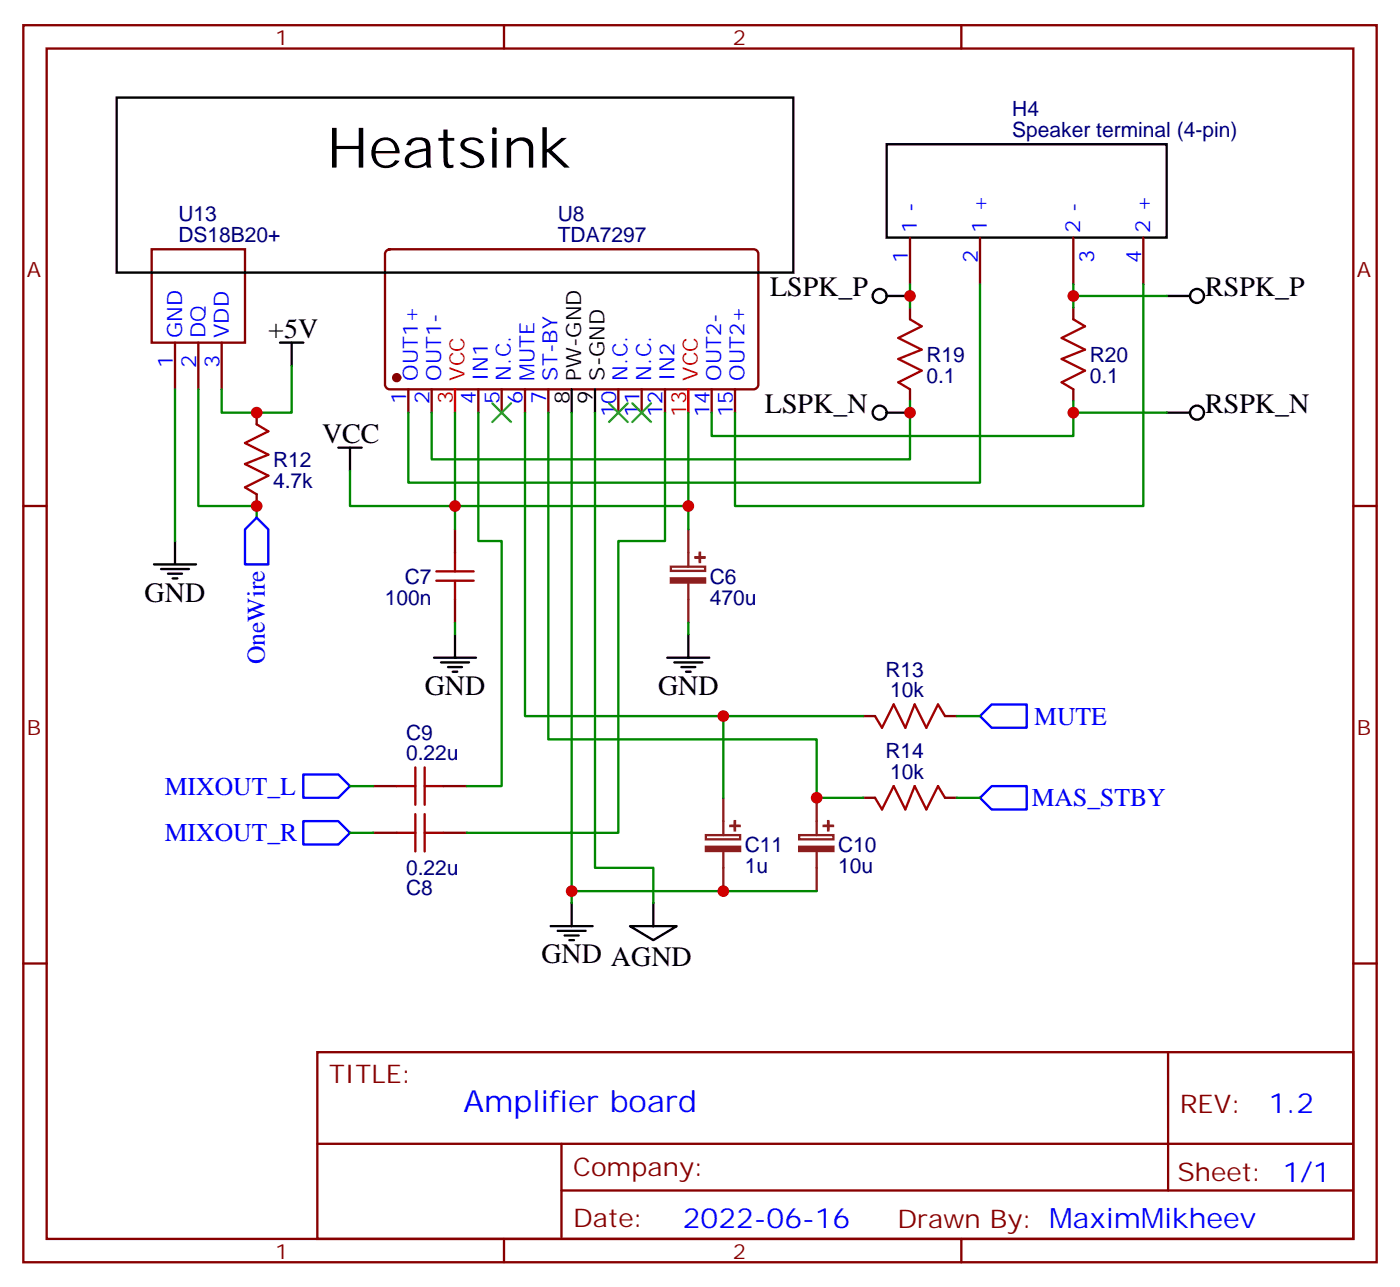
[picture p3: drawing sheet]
<svg xmlns="http://www.w3.org/2000/svg" width="212mm" height="195mm" viewBox="0 0 212 195" stroke-linecap="round" stroke-linejoin="round" font-family="sans-serif">
<g fill="none" stroke="#870000" stroke-width=".35">
<path d="M3.5 3.8h204.6v187h-204.6zM7.1 7.3h197.5v180h-197.5zM76.2 3.8v3.5M145.3 3.8v3.5M22.9 37.7h14.1v14.1h-14.1zM58.4 37.9l.5-.2h55a.71 .71 0 0 1 .8 .7v19.7a.76 .76 0 0 1-.8 .7h-55a.76 .76 0 0 1-.7-.7v-19.7zM137.6 35.9v7.1M148.2 35.9v7.1M162.3 35.9v7.1M172.9 35.9v7.1M26.5 51.8v7M30 51.8v7"/>
<path d="M33.5 51.8v7M61.7 58.8v3.6M65.3 58.8v3.6M72.3 58.8v3.6M75.8 58.8v3.6M79.4 58.8v3.6M82.9 58.8v3.6M93.5 58.8v3.6M97 58.8v3.6M100.5 58.8v3.6M107.6 58.8v3.6M111.1 58.8v3.6"/>
<path d="M137.6 46.5v1.8M137.6 58.8v1.8M162.3 46.5v1.8M162.3 58.8v1.8M3.5 76.5h3.6M38.8 62.4v1.7M38.8 74.7v1.8M204.6 76.5h3.5M68.8 80v3.5M68.8 90.6v3.5M56.4 118.8h3.6M67 118.8h3.6"/>
<path d="M130.5 108.2h1.8M142.9 108.2h1.7M56.4 125.9h3.6M67 125.9h3.6M130.5 120.6h1.8M142.9 120.6h1.7M3.5 145.6h3.6M48 159h156.6v28.3h-156.6zM176.6 159.1v20.8M204.6 145.6h3.5M48 172.9h156.5M84.9 179.9h119.6"/>
<path d="M84.9 172.9v14.1M76.2 187.3v3.5M145.3 187.3v3.5"/>
</g>
<circle cx="60" cy="57.1" r=".53" fill="#870000" stroke="#870000" stroke-width=".35"/>
<path d="M68.8 58.8v3.6M104.1 58.8v3.6" fill="none" stroke="#f00" stroke-width=".35"/>
<g fill="none" stroke="#000" stroke-width=".35">
<path d="M17.6 14.7h102.3v26.5h-102.3zM134.1 21.8h42.3v14.1h-42.3zM42.3 51.8h3.6M44.1 51.8v3.5M86.4 58.8v3.6M90 58.8v3.6M134.1 44.7h3.5M176.4 44.7h3.5M51.2 67.7h3.5M52.9 67.7v3.5M134.1 62.4h3.5M176.4 62.4h3.5"/>
<path d="M23.3 85.3h6.3M24.3 86h4.3M25.4 86.7h2.1M26.1 87.4h.7M26.5 81.8v3.5M65.6 99.4h6.4M68.8 95.9v3.5M100.9 99.4h6.3M104.1 95.9v3.5M66.7 100.1h4.2M67.7 100.8h2.1M68.4 101.5h.7"/>
<path d="M102 100.1h4.2M103 100.8h2.1M103.7 101.5h.7M83.3 140h6.3M86.4 136.5v3.5M95.2 140h7.1l-3.5 2.1zM98.8 136.5v3.5M84.3 140.7h4.2M85.4 141.4h2.1M86.1 142.1h.7"/>
<circle cx="133" cy="44.7" r="1.06"/>
<circle cx="181" cy="44.7" r="1.06"/>
<circle cx="133" cy="62.4" r="1.06"/>
<circle cx="181" cy="62.4" r="1.06"/>
</g>
<g fill="none" stroke="#008700" stroke-width=".35">
<path d="M26.5 58.8v23M30 58.8v17.7h8.8v1.7M44.1 55.3v7.1h-10.6v-3.6M137.6 43v3.5M148.2 43v30h-86.5v-10.6M162.3 43v3.5M162.3 44.7h14.1M172.9 43v33.5h-61.8v-14.1M52.9 71.2v5.3h15.9v3.5M68.8 62.4v14.1h35.3M72.3 62.4v19.4h3.5v37h-5.2M79.4 62.4v45.8h30"/>
<path d="M82.9 62.4v49.4h40.6v8.8h7M86.4 62.4v74.1M90 62.4v68.8h8.8v5.3M100.5 62.4v19.4h-7v44.1h-22.9M104.1 62.4v17.6M137.6 60.6v8.8h-72.3v-7M162.3 60.6v5.3h-54.7v-3.5M162.3 62.4h14.1M68.8 94.1v1.8M104.1 94.1v1.8M52.9 118.8h3.5M130.5 108.2h-21.1v12.4"/>
<path d="M144.6 108.2h3.6M52.9 125.9h3.5M86.4 134.7h37.1M144.6 120.6h3.6"/>
</g>
<g fill="none" stroke="#a10000" stroke-width=".35">
<path d="M137.6 48.3l1.7 1-3.5 1.8 3.5 1.7-3.5 1.5 3.5 1.7-3.5 1.8 1.8 1M162.3 48.3l1.7 1-3.5 1.8 3.5 1.7-3.5 1.5 3.5 1.7-3.5 1.8 1.8 1M38.8 64.1l1.8 1.1-3.6 1.8 3.6 1.7-3.6 1.4 3.6 1.8-3.6 1.8 1.8 1M66 87.8h5.6M66 86.4h5.6M68.8 83.5v2.9M68.8 87.8v2.8M60 118.8h2.8M62.8 116v5.6M64.2 116v5.6M64.2 118.8h2.8M132.3 108.2l1 1.8 1.8-3.5 1.8 3.5 1.4-3.5 1.8 3.5 1.7-3.5 1.1 1.7"/>
<path d="M60 125.9h2.8M62.8 123v5.7M64.2 123v5.7M64.2 125.9h2.8M132.3 120.6l1 1.7 1.8-3.5 1.8 3.5 1.4-3.5 1.8 3.5 1.7-3.5 1.1 1.8"/>
</g>
<path d="M38.8 78.2l1.8 1.8v5.3h-3.6v-5.3zM45.9 117.1h5.3l1.7 1.7-1.7 1.8h-5.3zM149.9 106.5h5.3v3.5h-5.3l-1.7-1.8zM149.9 118.8h5.3v3.5h-5.3l-1.7-1.7zM45.9 124.1h5.3l1.7 1.8-1.7 1.7h-5.3z" fill="none" stroke="#00f" stroke-width=".35"/>
<path d="M101.4 85.7h5.2v.6h-5.2zM104.1 80v5.7M104.1 88.1v6M106.7 126.2h5.2v.7h-5.2zM109.4 120.6v5.6M109.4 128.7v6M120.8 126.2h5.2v.7h-5.2zM123.5 120.6v5.6M123.5 128.7v6" fill="none" stroke="#8c2424" stroke-width=".35"/>
<g fill="#8c2424" stroke="#8c2424" stroke-width=".35">
<path d="M101.4 87.4h5.2v.7h-5.2z"/>
<path d="M105.1 84.2l1.4 .1z"/>
<path d="M105.8 83.5v1.4z"/>
<path d="M120.8 128h5.2v.6h-5.2z"/>
<path d="M124.5 124.8h1.4z"/>
<path d="M125.2 124.1v1.4z"/>
<path d="M106.7 128h5.2v.6h-5.2z"/>
<path d="M110.4 124.8h1.4z"/>
<path d="M111.1 124.1v1.4z"/>
</g>
<path d="M74.4 61l2.9 2.8M77.3 61l-2.9 2.8M92.1 61l2.8 2.8M94.9 61l-2.8 2.8M95.6 61l2.8 2.8M98.4 61l-2.8 2.8" fill="none" stroke="#3c3" stroke-width=".35"/>
<g fill="#c00">
<circle cx="38.8" cy="62.4" r=".88"/>
<circle cx="38.8" cy="76.5" r=".88"/>
<circle cx="104.1" cy="76.5" r=".88"/>
<circle cx="68.8" cy="76.5" r=".88"/>
<circle cx="86.4" cy="134.7" r=".88"/>
<circle cx="109.4" cy="134.7" r=".88"/>
<circle cx="109.4" cy="108.2" r=".88"/>
<circle cx="123.5" cy="120.6" r=".88"/>
<circle cx="137.6" cy="44.7" r=".88"/>
<circle cx="162.3" cy="44.7" r=".88"/>
<circle cx="162.3" cy="62.4" r=".88"/>
<circle cx="137.6" cy="62.4" r=".88"/>
</g>
<text font-size="8.5" x="49.4" y="25.3">Heatsink</text>
<text font-size="4.6" fill="#00f" x="70.1" y="168.1">Amplifier board</text>
<g font-size="4.2">
<text x="116.4" y="44.7">LSPK_P</text>
<text x="182.2" y="44.7">RSPK_P</text>
<text x="40.6" y="51.1">+5V</text>
<text x="115.7" y="62.4">LSPK_N</text>
<text x="182.2" y="62.4">RSPK_N</text>
<text x="48.7" y="67">VCC</text>
<text x="21.9" y="90.9">GND</text>
<text x="64.2" y="105.1">GND</text>
<text x="99.5" y="105.1">GND</text>
<text x="81.8" y="145.6">GND AGND</text>
</g>
<g font-size="4.2" fill="#00f">
<text x="191.8" y="168.3">1.2</text>
<text x="103.2" y="185.7">2022-06-16</text>
</g>
<g font-size="3.9" fill="#00f">
<text x="40" y="100.4" transform="rotate(-90 40 100.4)">OneWire</text>
<text x="156.4" y="109.5">MUTE</text>
<text x="24.9" y="120.1">MIXOUT_L</text>
<text x="156" y="121.9">MAS_STBY</text>
<text x="24.9" y="127.2">MIXOUT_R</text>
</g>
<g font-size="3.9" fill="#800">
<text x="49.7" y="163.6">TITLE:</text>
<text x="178.4" y="168.3">REV:</text>
<text x="86.6" y="177.8">Company:</text>
<text x="178" y="178.4">Sheet: 1/1</text>
<text x="86.6" y="185.5">Date:</text>
<text x="135.7" y="185.6">Drawn By: MaximMikheev</text>
</g>
<g font-size="3.2" fill="#800">
<text x="41.6" y="6.8">1</text>
<text x="110.8" y="6.8">2</text>
<text x="4.1" y="41.9">A</text>
<text x="205.1" y="41.9">A</text>
<text x="4.1" y="111.1">B</text>
<text x="205.1" y="111.1">B</text>
<text x="41.6" y="190.3">1</text>
<text x="110.8" y="190.3">2</text>
</g>
<g font-size="3.2" fill="#000080">
<text x="153" y="17.5">H4</text>
<text x="153" y="20.7">Speaker terminal (4-pin)</text>
<text x="27" y="33.4">U13</text>
<text x="84.3" y="33.4">U8</text>
<text x="27" y="36.6">DS18B20+</text>
<text x="84.3" y="36.6">TDA7297</text>
<text x="140.1" y="57.9">0.1</text>
<text x="140.1" y="54.7">R19</text>
<text x="164.7" y="57.9">0.1</text>
<text x="164.7" y="54.7">R20</text>
<text x="41.3" y="70.6">R12</text>
<text x="41.3" y="73.7">4.7k</text>
<text x="61.2" y="88.2">C7</text>
<text x="107.3" y="88.2">C6</text>
<text x="58.2" y="91.4">100n</text>
<text x="107.3" y="91.4">470u</text>
<text x="133.9" y="102.3">R13</text>
<text x="134.6" y="105.4">10k</text>
<text x="61.4" y="111.8">C9</text>
<text x="61.4" y="114.9">0.22u</text>
<text x="133.9" y="114.6">R14</text>
<text x="134.6" y="117.8">10k</text>
<text x="112.6" y="131.9">1u</text>
<text x="112.6" y="128.8">C11</text>
<text x="126.7" y="131.9">10u</text>
<text x="126.7" y="128.8">C10</text>
<text x="61.4" y="132.2">0.22u</text>
<text x="61.4" y="135.3">C8</text>
</g>
<g font-size="3.2" fill="#00f">
<text x="138.6" y="35.2" transform="rotate(-90 138.6 35.2)">1 -</text>
<text x="149.2" y="35.2" transform="rotate(-90 149.2 35.2)">1 +</text>
<text x="163.3" y="35.2" transform="rotate(-90 163.3 35.2)">2 -</text>
<text x="173.9" y="35.2" transform="rotate(-90 173.9 35.2)">2 +</text>
<text x="137.2" y="39.7" transform="rotate(-90 137.2 39.7)">1</text>
<text x="147.8" y="39.7" transform="rotate(-90 147.8 39.7)">2</text>
<text x="165.5" y="39.7" transform="rotate(-90 165.5 39.7)">3</text>
<text x="172.5" y="39.7" transform="rotate(-90 172.5 39.7)">4</text>
<text x="27.5" y="51.1" transform="rotate(-90 27.5 51.1)">GND</text>
<text x="31" y="51.1" transform="rotate(-90 31 51.1)">DQ</text>
<text x="34.6" y="51.1" transform="rotate(-90 34.6 51.1)">VDD</text>
<text x="26.1" y="55.6" transform="rotate(-90 26.1 55.6)">1</text>
<text x="29.6" y="55.6" transform="rotate(-90 29.6 55.6)">2</text>
<text x="33.2" y="55.6" transform="rotate(-90 33.2 55.6)">3</text>
<text x="63.1" y="57.5" transform="rotate(-90 63.1 57.5)">OUT1+</text>
<text x="66.7" y="57.5" transform="rotate(-90 66.7 57.5)">OUT1-</text>
<text x="73.7" y="57.5" transform="rotate(-90 73.7 57.5)">IN1</text>
<text x="77.3" y="57.5" transform="rotate(-90 77.3 57.5)">N.C.</text>
<text x="80.8" y="57.5" transform="rotate(-90 80.8 57.5)">MUTE</text>
<text x="84.3" y="57.5" transform="rotate(-90 84.3 57.5)">ST-BY</text>
<text x="94.9" y="57.5" transform="rotate(-90 94.9 57.5)">N.C.</text>
<text x="98.4" y="57.5" transform="rotate(-90 98.4 57.5)">N.C.</text>
<text x="102" y="57.5" transform="rotate(-90 102 57.5)">IN2</text>
<text x="109" y="57.5" transform="rotate(-90 109 57.5)">OUT2-</text>
<text x="112.5" y="57.5" transform="rotate(-90 112.5 57.5)">OUT2+</text>
<text x="61.4" y="61" transform="rotate(-90 61.4 61)">1</text>
<text x="64.9" y="61" transform="rotate(-90 64.9 61)">2</text>
<text x="72" y="61" transform="rotate(-90 72 61)">4</text>
<text x="75.5" y="61" transform="rotate(-90 75.5 61)">5</text>
<text x="79" y="61" transform="rotate(-90 79 61)">6</text>
<text x="82.5" y="61" transform="rotate(-90 82.5 61)">7</text>
<text x="93.1" y="63.1" transform="rotate(-90 93.1 63.1)">10</text>
<text x="96.7" y="63.1" transform="rotate(-90 96.7 63.1)">11</text>
<text x="100.2" y="63.1" transform="rotate(-90 100.2 63.1)">12</text>
<text x="107.2" y="63.1" transform="rotate(-90 107.2 63.1)">14</text>
<text x="110.8" y="63.1" transform="rotate(-90 110.8 63.1)">15</text>
</g>
<g font-size="3.2" fill="#f00">
<text x="70.2" y="57.5" transform="rotate(-90 70.2 57.5)">VCC</text>
<text x="105.5" y="57.5" transform="rotate(-90 105.5 57.5)">VCC</text>
<text x="68.4" y="61" transform="rotate(-90 68.4 61)">3</text>
<text x="103.7" y="63.1" transform="rotate(-90 103.7 63.1)">13</text>
</g>
<g font-size="3.2">
<text x="87.8" y="57.5" transform="rotate(-90 87.8 57.5)">PW-GND</text>
<text x="91.4" y="57.5" transform="rotate(-90 91.4 57.5)">S-GND</text>
<text x="86.1" y="61" transform="rotate(-90 86.1 61)">8</text>
<text x="89.6" y="61" transform="rotate(-90 89.6 61)">9</text>
</g>
</svg>
